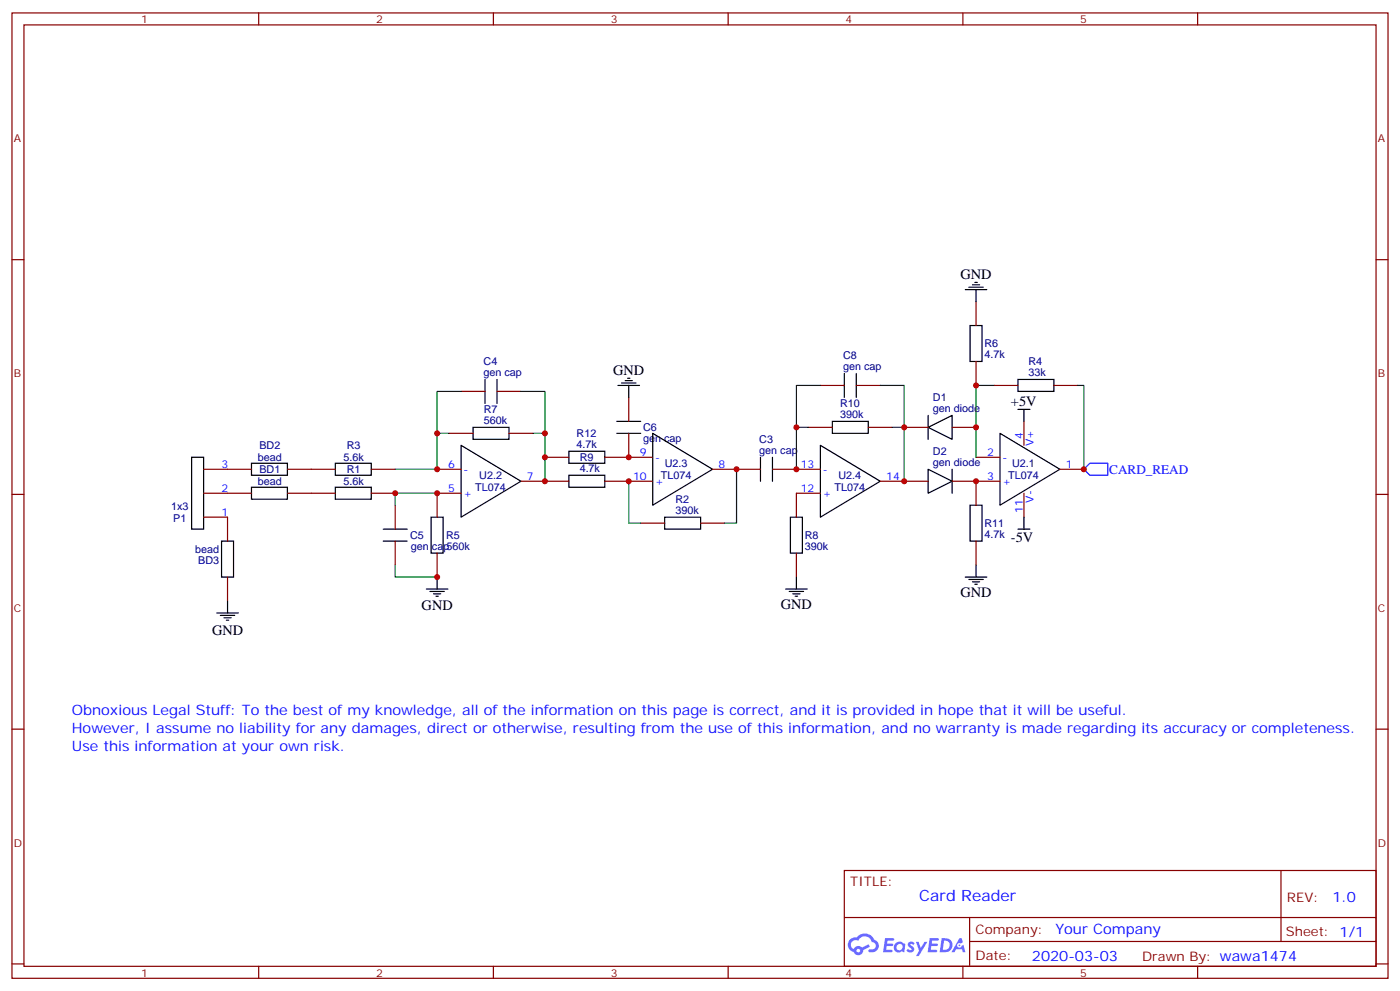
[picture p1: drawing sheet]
<svg xmlns="http://www.w3.org/2000/svg" width="412mm" height="292mm" viewBox="0 0 412 292" stroke-linecap="round" stroke-linejoin="round" font-family="sans-serif">
<g fill="none" stroke="#870000" stroke-width=".35">
<path d="M3.5 3.8h405.4v284.3h-405.4zM7.1 7.3h398.2v277.3h-398.2zM76.2 3.8v3.5M145.3 3.8v3.5M214.5 3.8v3.5M283.6 3.8v3.5M352.8 3.8v3.5M3.5 76.5h3.6M405.3 76.5h3.6M3.5 145.6h3.6M405.3 145.6h3.6M3.5 214.8h3.6"/>
<path d="M405.3 214.8h3.6M248.7 256.4h156.6v28.2h-156.6zM377.3 256.4v20.9M248.7 270.2h156.5M285.6 277.3h119.6M285.6 270.2v14.2M3.5 283.9h3.6M76.2 284.6v3.5M145.3 284.6v3.5M214.5 284.6v3.5M283.6 284.6v3.5M352.8 284.6v3.5"/>
<path d="M405.3 283.9h3.6"/>
</g>
<g fill="#5487ff">
<path d="M267.7 277.6a1.22 1.22 0 0 1 1.7 .2l-.4 .6a.47 .47 0 0 0-.3-.4 .47 .47 0 0 0-.5 .2l.1 .2a1.14 1.14 0 0 1 .8 1.8 1.14 1.14 0 0 1-1.9 0l-.2-.2 .5-.6 .7 .5a.29 .29 0 0 0 .3-.3 .29 .29 0 0 0-.2-.3 1.04 1.04 0 0 1-.6-1.7z"/>
<path d="M260.7 276.3h2.4l.3 .2-.2 .5-1.8 .1-.1 .8h1.5l.3 .4-.3 .4h-1.6l-.2 1.1h1.7l.2 .3-.2 .3-2.6 .1z"/>
<path d="M273.8 276.3h2.4l.3 .2-.1 .5-1.8 .1-.2 .8h1.6l.3 .4-.4 .4h-1.6l-.1 1.1h1.7l.2 .3-.2 .3-2.6 .1z"/>
<path d="M282.6 276.3h.7l.3 1.3-.6 .3a.69 .69 0 0 0-1 .3 .69 .69 0 0 0 .4 .9 .69 .69 0 0 0 .9-.6l.5-.2 .6 2.2h-.8l-.2-.9h-1.8l-.5 .9h-.8z"/>
<path d="M269.8 277.4h.8l.6 1.8 1.1-1.8h.9l-2.6 4.2h-.8l.9-1.5z"/>
<path d="M277.4 276.3l-.6 4.2h1.3a2.11 2.11 0 0 0 2.5-2.1 2.11 2.11 0 0 0-2.5-2.1zM278.1 277.1a1.39 1.39 0 0 1 1.7 1.4 1.39 1.39 0 0 1-1.8 1.3h-.3z"/>
<path d="M263.7 277.9a1.54 1.54 0 0 0-.1 2.2 1.54 1.54 0 0 0 2.2 .1l.6 .3 .3-2.3-.2-.3h-.4a1.49 1.49 0 0 0-2.4 0zM264 278.9a.94 .94 0 0 1 1.8 0 .94 .94 0 0 1-1.8 0z"/>
<path d="M250.4 276.7a2.18 2.18 0 0 0 1.1 3.7 1.44 1.44 0 0 0 1.6 .9 1.44 1.44 0 0 0 1.2-1.4l2-1.1-.5-.7-1.9 1a1.47 1.47 0 0 0-2.4 .4 1.39 1.39 0 0 1-.7-1.9 1.39 1.39 0 0 1 2-.5 2.12 2.12 0 0 1 2.2-1.3 2.12 2.12 0 0 1 1.9 1.7 1.14 1.14 0 0 1 1.1 1.4 1.14 1.14 0 0 1-1.7 .7 .43 .43 0 0 0-.5 .4 .43 .43 0 0 0 .4 .5 1.98 1.98 0 0 0 2.5-1.2 1.98 1.98 0 0 0-1.2-2.6 3.1 3.1 0 0 0-5.3-.6l-.9 .1zM252.3 280a.55 .55 0 0 1 1.1 0 .55 .55 0 0 1-1.1 0z"/>
<circle cx="282.6" cy="278.4" r=".26"/>
</g>
<g fill="none" stroke="#000" stroke-width=".35">
<path d="M284.3 85.3h6.4M285.4 84.6h4.2M285.8 95.9h3.5v10.6h-3.5zM286.5 83.9h2.1M287.2 83.2h.7M287.5 85.3v3.5M142.9 111.8v7M146.4 111.8v7M182 113.5h6.4M183.1 112.8h4.2M184.1 112.1h2.2M184.9 111.4h.7"/>
<path d="M185.2 113.5v3.6M248.7 110v7.1M252.2 110v7.1M299.9 111.8h10.5v3.5h-10.5zM56.4 134.7h3.6v21.2h-3.6zM74.1 136.5h10.6v3.5h-10.6zM98.8 136.5h10.6v3.5h-10.6zM135.8 131.2l17.7 10.5-17.7 10.6zM139.3 125.9h10.6v3.5h-10.6zM167.6 132.9h10.6v3.6h-10.6zM167.6 140h10.6v3.5h-10.6zM181.7 127.6h7"/>
<path d="M181.7 124.1h7M192.3 127.6l17.6 10.6-17.6 10.6zM224 134.7v7M227.5 134.7v7M241.7 131.2l17.6 10.5-17.6 10.6zM245.2 124.1h10.6v3.5h-10.6zM273.4 138.2l7.1 3.5-7.1 3.6zM273.4 125.9l7.1-3.6v7.1zM273.4 122.3v7.1M280.5 138.2v7.1M294.6 127.6l17.6 10.6-17.6 10.6zM299.9 120.6h3.5"/>
<path d="M301.6 120.6v3.5M65.3 159.4h3.5v10.6h-3.5zM74.1 143.5h10.6v3.5h-10.6zM98.8 143.5h10.6v3.5h-10.6zM112.9 155.9h7M112.9 159.4h7M127 152.3h3.5v10.6h-3.5zM195.8 152.3h10.6v3.6h-10.6zM232.8 152.3h3.6v10.6h-3.6zM285.8 148.8h3.5v10.6h-3.5zM299.9 155.9h3.5M301.6 152.3v3.6"/>
<path d="M67 177v3.6M125.6 173.5h6.3M126.6 174.2h4.3M127.7 174.9h2.1M128.4 175.6h.7M128.8 170v3.5M231.4 173.5h6.4M232.5 174.2h4.2M233.5 174.9h2.2M234.2 175.6h.7M234.6 170v3.5M284.3 170h6.4"/>
<path d="M285.4 170.7h4.2M286.5 171.4h2.1M287.2 172.1h.7M287.5 166.4v3.6M63.9 180.6h6.3M64.9 181.3h4.2M66 182h2.1M66.7 182.7h.7"/>
</g>
<g fill="none" stroke="#870000" stroke-width=".35">
<path d="M287.5 88.8v7.1M135.8 115.3h7.1M146.4 115.3h7.1M185.2 117.1v7M241.7 113.5h7M252.2 113.5h7.1M287.5 106.5v7M292.8 113.5h7.1M310.4 113.5h7.1M60 138.2h14.1M84.7 138.2h14.1M109.4 138.2h7"/>
<path d="M128.8 138.2h7M132.3 127.6h7M149.9 127.6h7.1M160.5 134.7h7.1M178.2 134.7h14.1M185.2 127.6v7.1M209.9 138.2h14.1M227.5 138.2h14.2M238.1 125.9h7.1M255.8 125.9h7M266.3 125.9h7.1M280.5 125.9h7"/>
<path d="M287.5 134.7h7.1M301.6 124.1v7.1M312.2 138.2h7.1M60 145.3h14.1M60 152.3h7v7.1M84.7 145.3h14.1M109.4 145.3h7M116.4 148.8v7.1M116.4 159.4v7M135.8 145.3h-7v7M153.5 141.7h14.1M178.2 141.7h14.1"/>
<path d="M188.7 154.1h7.1M206.4 154.1h7M241.7 145.3h-7.1v7M259.3 141.7h14.1M280.5 141.7h14.1M287.5 141.7v7.1M287.5 159.4v7M301.6 145.3v7M67 170v7M128.8 162.9v7.1M234.6 162.9v7.1"/>
</g>
<path d="M319.3 138.2l1.7-1.7h5.3v3.5h-5.3z" fill="none" stroke="#00f" stroke-width=".35"/>
<g fill="none" stroke="#008700" stroke-width=".35">
<path d="M135.8 115.3h-7v22.9h-12.4M153.5 115.3h7v26.4M241.7 113.5h-7.1v24.7M259.3 113.5h7v28.2M292.8 113.5h-5.3v21.2M317.5 113.5h1.8v24.7M128.8 127.6h3.5M157 127.6h3.5M217 138.2v15.9h-3.6M234.6 125.9h3.5M262.8 125.9h3.5M128.8 145.3h-12.4v3.5"/>
<path d="M185.2 141.7v12.4h3.5M116.4 166.4v3.6h12.4"/>
</g>
<g fill="#c00">
<circle cx="266.3" cy="141.7" r=".88"/>
<circle cx="266.3" cy="125.9" r=".88"/>
<circle cx="160.5" cy="141.7" r=".88"/>
<circle cx="185.2" cy="141.7" r=".88"/>
<circle cx="160.5" cy="134.7" r=".88"/>
<circle cx="185.2" cy="134.7" r=".88"/>
<circle cx="217" cy="138.2" r=".88"/>
<circle cx="234.6" cy="138.2" r=".88"/>
<circle cx="319.3" cy="138.2" r=".88"/>
<circle cx="128.8" cy="170" r=".88"/>
<circle cx="116.4" cy="145.3" r=".88"/>
<circle cx="128.8" cy="145.3" r=".88"/>
<circle cx="128.8" cy="138.2" r=".88"/>
<circle cx="287.5" cy="141.7" r=".88"/>
<circle cx="287.5" cy="125.9" r=".88"/>
<circle cx="287.5" cy="113.5" r=".88"/>
<circle cx="234.6" cy="125.9" r=".88"/>
<circle cx="160.5" cy="127.6" r=".88"/>
<circle cx="128.8" cy="127.6" r=".88"/>
</g>
<text font-size="4.6" fill="#00f" x="270.8" y="265.4">Card Reader</text>
<g font-size="4.2">
<text x="282.9" y="82.1">GND</text>
<text x="180.6" y="110.3">GND</text>
<text x="297.8" y="119.5">+5V</text>
<text x="297.8" y="159.7">-5V</text>
<text x="124.2" y="179.6">GND</text>
<text x="230" y="179.5">GND</text>
<text x="282.9" y="176">GND</text>
<text x="62.5" y="187">GND</text>
</g>
<g font-size="4.2" fill="#00f">
<text x="21.2" y="215.8">However, I assume no liability for any damages, direct or otherwise, resulting from the use of this information, and no warranty is made regarding its accuracy or completeness.</text>
<text x="21.2" y="210.5">Obnoxious Legal Stuff: To the best of my knowledge, all of the information on this page is correct, and it is provided in hope that it will be useful.</text>
<text x="21.2" y="221.1">Use this information at your own risk.</text>
<text x="392.5" y="265.7">1.0</text>
<text x="310.9" y="275.2">Your Company</text>
<text x="304" y="283">2020-03-03</text>
</g>
<text font-size="3.9" fill="#00f" x="326.8" y="139.5">CARD_READ</text>
<g font-size="3.9" fill="#800">
<text x="250.5" y="261">TITLE:</text>
<text x="379.1" y="265.7">REV:</text>
<text x="287.4" y="275.2">Company:</text>
<text x="378.7" y="275.8">Sheet: 1/1</text>
<text x="287.4" y="282.9">Date:</text>
<text x="336.4" y="282.9">Drawn By: wawa1474</text>
</g>
<g font-size="3.2" fill="#800">
<text x="41.6" y="6.8">1</text>
<text x="110.8" y="6.8">2</text>
<text x="179.9" y="6.8">3</text>
<text x="249.1" y="6.8">4</text>
<text x="318.2" y="6.8">5</text>
<text x="4.1" y="41.9">A</text>
<text x="405.9" y="41.9">A</text>
<text x="4.1" y="111.1">B</text>
<text x="405.9" y="111.1">B</text>
<text x="4.1" y="180.2">C</text>
<text x="405.9" y="180.2">C</text>
<text x="4.1" y="249.3">D</text>
<text x="405.9" y="249.3">D</text>
<text x="41.6" y="287.6">1</text>
<text x="110.8" y="287.6">2</text>
<text x="179.9" y="287.6">3</text>
<text x="249.1" y="287.6">4</text>
<text x="318.2" y="287.6">5</text>
</g>
<g font-size="3.2" fill="#000080">
<text x="142.4" y="107.5">C4</text>
<text x="248.4" y="105.7">C8</text>
<text x="290" y="105.5">4.7k</text>
<text x="290" y="102.3">R6</text>
<text x="303" y="107.5">R4</text>
<text x="142.4" y="110.7">gen cap</text>
<text x="248.4" y="108.9">gen cap</text>
<text x="303" y="110.7">33k</text>
<text x="247.5" y="119.8">R10</text>
<text x="274.8" y="118.1">D1</text>
<text x="142.5" y="124.8">560k</text>
<text x="142.5" y="121.6">R7</text>
<text x="247.5" y="123">390k</text>
<text x="274.8" y="121.3">gen diode</text>
<text x="169.8" y="131.9">4.7k</text>
<text x="169.8" y="128.7">R12</text>
<text x="189.4" y="130.2">gen cap</text>
<text x="189.4" y="127">C6</text>
<text x="223.7" y="130.4">C3</text>
<text x="76" y="135.8">bead</text>
<text x="76.4" y="132.3">BD2</text>
<text x="101.2" y="135.8">5.6k</text>
<text x="102.1" y="132.3">R3</text>
<text x="170.8" y="135.7">R9</text>
<text x="195.8" y="137.6">U2.3</text>
<text x="223.7" y="133.6">gen cap</text>
<text x="274.8" y="137.2">gen diode</text>
<text x="274.8" y="134">D2</text>
<text x="298.2" y="137.6">U2.1</text>
<text x="76" y="142.9">bead</text>
<text x="76.4" y="139.3">BD1</text>
<text x="101.2" y="142.9">5.6k</text>
<text x="102.1" y="139.3">R1</text>
<text x="141.2" y="141.1">U2.2</text>
<text x="170.8" y="138.9">4.7k</text>
<text x="194.7" y="141.1">TL074</text>
<text x="247" y="141.1">U2.4</text>
<text x="297" y="141.1">TL074</text>
<text x="140" y="144.7">TL074</text>
<text x="199" y="148">R2</text>
<text x="245.8" y="144.7">TL074</text>
<text x="50.5" y="150.1">1x3</text>
<text x="51" y="153.7">P1</text>
<text x="199" y="151.3">390k</text>
<text x="290" y="155.2">R11</text>
<text x="120.8" y="158.8">C5</text>
<text x="121.1" y="161.9">gen cap560k</text>
<text x="131.4" y="158.8">R5</text>
<text x="237.1" y="161.9">390k</text>
<text x="237.1" y="158.7">R8</text>
<text x="290" y="158.4">4.7k</text>
<text x="57.5" y="162.8">bead</text>
<text x="58.4" y="166">BD3</text>
</g>
<g font-size="3.2" fill="#00f">
<text x="301.3" y="129.4" transform="rotate(-90 301.3 129.4)">4</text>
<text x="304.4" y="131.3" transform="rotate(-90 304.4 131.3)">V+</text>
<text x="65.3" y="137.9">3</text>
<text x="132" y="137.9">6</text>
<text x="188.5" y="134.3">9</text>
<text x="193" y="135.7">-</text>
<text x="211.7" y="137.9">8</text>
<text x="235.9" y="137.9">13</text>
<text x="290.8" y="134.3">2</text>
<text x="295.3" y="135.7">-</text>
<text x="314" y="137.9">1</text>
<text x="136.5" y="139.3">-</text>
<text x="155.2" y="141.4">7</text>
<text x="186.5" y="141.4">10</text>
<text x="193" y="142.8">+</text>
<text x="242.4" y="139.3">-</text>
<text x="261.1" y="141.4">14</text>
<text x="290.8" y="141.4">3</text>
<text x="295.3" y="142.8">+</text>
<text x="65.3" y="144.9">2</text>
<text x="132" y="144.9">5</text>
<text x="136.5" y="146.3">+</text>
<text x="235.9" y="144.9">12</text>
<text x="242.4" y="146.3">+</text>
<text x="304.4" y="148.1" transform="rotate(-90 304.4 148.1)">V-</text>
<text x="65.3" y="152">1</text>
<text x="301.3" y="151.1" transform="rotate(-90 301.3 151.1)">11</text>
</g>
</svg>
